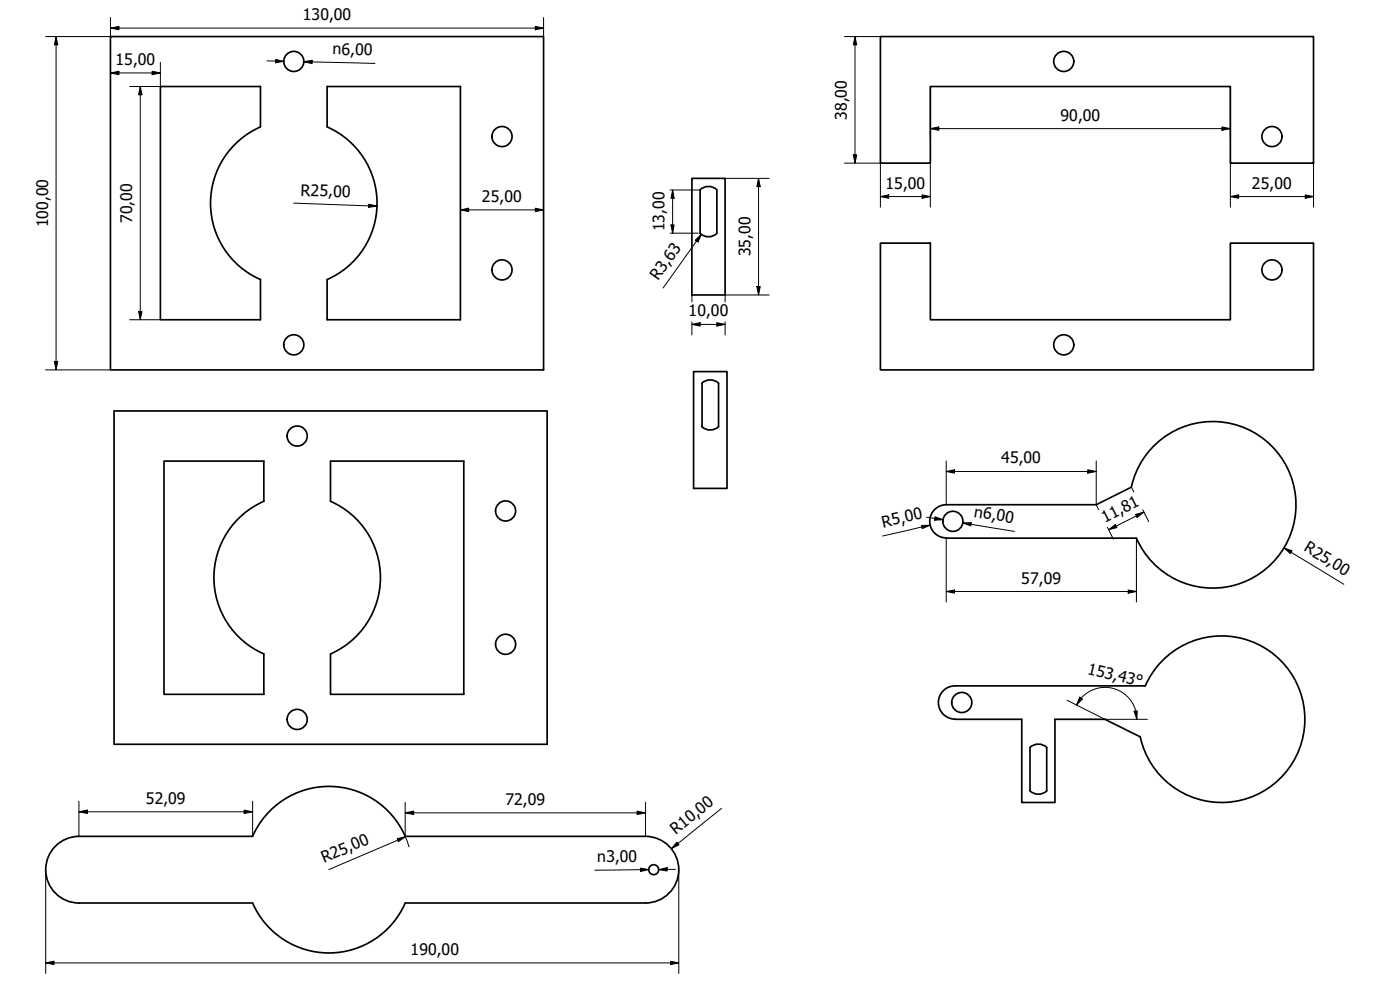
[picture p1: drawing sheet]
<svg xmlns="http://www.w3.org/2000/svg" width="420mm" height="297mm" viewBox="0 0 420 297" stroke-linecap="round" stroke-linejoin="round" font-family="sans-serif">
<!-- layer: Visible (ISO) -->
<g fill="none" stroke="#000" stroke-width=".51">
<path d="M33.1 11h130v100h-130zM264.2 11h130v37.9h-24.9v-22.9h-90.1v22.9h-15zM48.1 26h30.1v12.1a25 25 0 0 0-15 22.9 25 25 0 0 0 15 22.9v12h-30.1zM98.2 38v-12h40v69.9h-40v-12a25 25 0 0 0 15-22.9 25 25 0 0 0-15-22.9M207.6 53.5h10v35h-10zM210.1 56.9a3.7 3.7 0 0 1 5 0M210.1 57v13M215.1 57v13M210.1 70a3.7 3.7 0 0 0 5 0M264.2 72.9h15v23h90.1v-23h24.9v38.1h-130zM208.2 111.5h10v35h-10zM210.6 115a3.7 3.7 0 0 1 5.1 0"/>
<path d="M210.7 115v13M215.6 115l.1 13a3.7 3.7 0 0 1-5.1 0M34.2 123.3h130v100h-130zM284 161.4a5 5 0 0 1-5-5 5 5 0 0 1 5-5h45l10.5-5.2a25 25 0 0 1 37-16.3 25 25 0 0 1 4.1 40.2 25 25 0 0 1-39.6-8.6h-57M79.2 196.2a25 25 0 0 1-15-22.9 25 25 0 0 1 15-22.9v-12h-30v69.9h30v-12M99.2 196.2a25 25 0 0 0 15-22.9 25 25 0 0 0-15-22.9v-12h40v69.9h-40v-12M286.6 215.8a5 5 0 0 1-5-5 5 5 0 0 1 5-5h57.1a25 25 0 0 1 39.5-8.7 25 25 0 0 1-4 40.3 25 25 0 0 1-37-16.3M286.6 215.8h20v25h10v-25h15l10.6 5.3M309.1 224.3a3.7 3.7 0 0 1 5 0M309.1 224.3v13a3.7 3.7 0 0 0 5 0v-13M75.8 250.9a25 25 0 0 1 22.9-14.9 25 25 0 0 1 22.9 14.9h72.1a10 10 0 0 1 10 10 10 10 0 0 1-10 10h-72.1a25 25 0 0 1-22.9 15 25 25 0 0 1-22.9-15M75.8 250.9h-52.1a10 10 0 0 0-10 10 10 10 0 0 0 10 10h52.1"/>
<circle cx="88.2" cy="18.4" r="3"/>
<circle cx="319.2" cy="18.4" r="3"/>
<circle cx="150.7" cy="41" r="3"/>
<circle cx="381.7" cy="41" r="3"/>
<circle cx="150.7" cy="81" r="3"/>
<circle cx="381.7" cy="81" r="3"/>
<circle cx="88.2" cy="103.5" r="3"/>
<circle cx="319.2" cy="103.5" r="3"/>
<circle cx="89.2" cy="130.8" r="3"/>
<circle cx="151.7" cy="153.3" r="3"/>
<circle cx="286" cy="156.4" r="3"/>
<circle cx="151.7" cy="193.3" r="3"/>
<circle cx="89.2" cy="215.9" r="3"/>
<circle cx="288.6" cy="210.8" r="3"/>
<circle cx="196.2" cy="260.9" r="1.49"/>
</g>
<!-- layer: Cota (ISO) -->
<g fill="none" stroke="#000" stroke-width=".3">
<path d="M16.8 11l.5 2.4h-1zM16.8 11v100M33.1 8.4l2.6-.5v1zM33.1 5.3v5.7h-19.4M33.1 8.4h130M48.1 18.7v7.3h-9.2M80.1 18.3l5.1 .1M82.7 17.8l2.5 .6-2.5 .4zM91.2 18.5l2.5-.4v1zM93.7 18.6l-2.5-.1 21.3 .5M160.7 7.9l2.4 .5-2.4 .5zM163.1 5.3v5.7"/>
<path d="M253.4 11h10.8M256.6 11l.5 2.4h-1zM256.6 11v37.9M33.1 21.9l2.6-.5v1zM33.1 21.9h15M42.1 26l.5 2.4h-1zM42.1 26v69.9M45.7 21.4l2.4 .5-2.4 .5zM279.2 38.6l2.5-.5v1zM279.2 26v15.8M279.2 38.6h90.1M366.7 38.1l2.6 .5-2.6 .5z"/>
<path d="M369.3 26v15.8M201.1 57h9M201.9 57l.4 2.5h-.9zM201.9 57v13M217.6 53.5h13.2M227.6 53.5l.6 2.5h-1.1zM227.6 53.5v35M253.4 48.9h10.8v13.3M256.1 46.5h1l-.5 2.4zM264.2 59l2.5-.5v1zM264.2 59h15M276.7 58.5l2.5 .5-2.5 .5z"/>
<path d="M279.2 48.9v13.3M369.3 59l2.4-.5v1zM369.3 59h24.9M369.3 48.9v13.3M391.7 58.5l2.5 .5-2.5 .5zM394.2 48.9v13.3M88.1 60.9l25.1 .9M110.7 61.3l2.5 .5-2.6 .4zM138.2 63l2.5-.5v1zM138.2 63h24.9M160.7 62.5l2.4 .5-2.4 .5zM201.1 70h8.4"/>
<path d="M201.4 67.5h.9l-.4 2.5zM208.7 72.1l1.8-1.8-1 2.3zM209.9 70h.2M210.5 70.3l-11.5 16.1M38.9 95.9h9.2M41.6 93.5h1l-.5 2.4zM207.6 97.3l2.5-.5v1zM207.6 97.3h10M207.6 88.5v2.1M207.6 96.6v3.9M215.1 96.8l2.5 .5-2.5 .5zM217.6 96.6v3.9"/>
<path d="M227.1 86h1.1l-.6 2.5zM230.8 88.5h-13.2v2.1M13.7 111h19.4M16.3 108.4h1l-.5 2.6zM284 138.3v13.1M329 138.3v13.1l.7 1.5M276.5 157.7l2.6-.1-2.3 1zM278.1 155.2l4.9 .7M279.1 157.6l-14.2 3.2M280.6 155.1l2.4 .8-2.5 .2zM284 141.5l2.4-.5v1zM284 141.5h45"/>
<path d="M288.9 156.9l2.6-.1-.2 1zM291.4 157.3l-2.5-.4 15.5 2.5M326.5 141l2.5 .5-2.5 .5zM332.4 158.2l1.7 3.6M332.7 158.9l2-1.5 .5 .9zM339.5 146.2l.8 1.4M340.8 154.4l2.5-.7-2.1 1.5zM343 153l1.7 3.5M343.3 153.7l-10.6 5.2M284 177.5l2.4-.5v1zM284 177.5h57.1M284 161.5v19.1"/>
<path d="M338.6 177l2.5 .5-2.5 .5zM341.1 161.5v19.1M385.4 164.4l2.3 .9-.5 .8zM385.4 164.4l17.9 10.9M320.2 210.1l11.4 5.7h12.8M323.1 211.5a9.6 9.6 0 0 1 9.5-5.2 9.6 9.6 0 0 1 8.3 7M324 209.2l.9 .5-1.8 1.8zM340.4 213.4l.9-.1-.1 2.5zM340.9 213.3l.3 2.5M23.7 243.6l2.5-.5v1zM23.7 243.6h52.1M23.7 240.4v10.5"/>
<path d="M73.3 243.1l2.5 .5-2.5 .5zM75.8 240.4v10.5M119.2 251.6l2.5-.5-2.1 1.4zM121.6 240.7v10.2l1.1 3.2M121.6 243.9l2.5-.5v1zM121.6 243.9h72.1M121.7 251.1l-23 9.8M191.2 243.4l2.5 .5-2.5 .5zM193.7 240.7v10.2M203.1 252.7l.7 .8-2.3 1.1zM216.5 242.6l-15 12M13.7 260.9v31.2"/>
<path d="M192.2 260.5l2.5 .4-2.5 .6zM192.2 261l2.5-.1-16.2 .2M197.7 260.9l2.5-.6v1.1zM202.7 260.8l-5 .1M203.7 260.9v31.2M13.7 288.9l2.5-.5v1zM13.7 288.9h190M201.2 288.4l2.5 .5-2.5 .5z"/>
</g>
<g fill="#000">
<path d="M16.8 11l.5 2.4h-1z" fill-rule="evenodd"/>
<path d="M33.1 8.4l2.6-.5v1z" fill-rule="evenodd"/>
<path d="M82.7 17.8l2.5 .6-2.5 .4z" fill-rule="evenodd"/>
<path d="M91.2 18.5l2.5-.4v1z" fill-rule="evenodd"/>
<path d="M160.7 7.9l2.4 .5-2.4 .5z" fill-rule="evenodd"/>
<path d="M256.6 11l.5 2.4h-1z" fill-rule="evenodd"/>
<path d="M33.1 21.9l2.6-.5v1z" fill-rule="evenodd"/>
<path d="M42.1 26l.5 2.4h-1z" fill-rule="evenodd"/>
<path d="M45.7 21.4l2.4 .5-2.4 .5z" fill-rule="evenodd"/>
<path d="M279.2 38.6l2.5-.5v1z" fill-rule="evenodd"/>
<path d="M366.7 38.1l2.6 .5-2.6 .5z" fill-rule="evenodd"/>
<path d="M201.9 57l.4 2.5h-.9z" fill-rule="evenodd"/>
<path d="M227.6 53.5l.6 2.5h-1.1z" fill-rule="evenodd"/>
<path d="M256.1 46.5h1l-.5 2.4z" fill-rule="evenodd"/>
<path d="M264.2 59l2.5-.5v1z" fill-rule="evenodd"/>
<path d="M276.7 58.5l2.5 .5-2.5 .5z" fill-rule="evenodd"/>
<path d="M369.3 59l2.4-.5v1z" fill-rule="evenodd"/>
<path d="M391.7 58.5l2.5 .5-2.5 .5z" fill-rule="evenodd"/>
<path d="M110.7 61.3l2.5 .5-2.6 .4z" fill-rule="evenodd"/>
<path d="M138.2 63l2.5-.5v1z" fill-rule="evenodd"/>
<path d="M160.7 62.5l2.4 .5-2.4 .5z" fill-rule="evenodd"/>
<path d="M201.4 67.5h.9l-.4 2.5z" fill-rule="evenodd"/>
<path d="M208.7 72.1l1.8-1.8-1 2.3z" fill-rule="evenodd"/>
<path d="M41.6 93.5h1l-.5 2.4z" fill-rule="evenodd"/>
<path d="M207.6 97.3l2.5-.5v1z" fill-rule="evenodd"/>
<path d="M215.1 96.8l2.5 .5-2.5 .5z" fill-rule="evenodd"/>
<path d="M227.1 86h1.1l-.6 2.5z" fill-rule="evenodd"/>
<path d="M16.3 108.4h1l-.5 2.6z" fill-rule="evenodd"/>
<path d="M276.5 157.7l2.6-.1-2.3 1z" fill-rule="evenodd"/>
<path d="M280.6 155.1l2.4 .8-2.5 .2z" fill-rule="evenodd"/>
<path d="M284 141.5l2.4-.5v1z" fill-rule="evenodd"/>
<path d="M288.9 156.9l2.6-.1-.2 1z" fill-rule="evenodd"/>
<path d="M326.5 141l2.5 .5-2.5 .5z" fill-rule="evenodd"/>
<path d="M332.7 158.9l2-1.5 .5 .9z" fill-rule="evenodd"/>
<path d="M340.8 154.4l2.5-.7-2.1 1.5z" fill-rule="evenodd"/>
<path d="M284 177.5l2.4-.5v1z" fill-rule="evenodd"/>
<path d="M338.6 177l2.5 .5-2.5 .5z" fill-rule="evenodd"/>
<path d="M385.4 164.4l2.3 .9-.5 .8z" fill-rule="evenodd"/>
<path d="M324 209.2l.9 .5-1.8 1.8z" fill-rule="evenodd"/>
<path d="M340.4 213.4l.9-.1-.1 2.5z" fill-rule="evenodd"/>
<path d="M23.7 243.6l2.5-.5v1z" fill-rule="evenodd"/>
<path d="M73.3 243.1l2.5 .5-2.5 .5z" fill-rule="evenodd"/>
<path d="M119.2 251.6l2.5-.5-2.1 1.4z" fill-rule="evenodd"/>
<path d="M121.6 243.9l2.5-.5v1z" fill-rule="evenodd"/>
<path d="M191.2 243.4l2.5 .5-2.5 .5z" fill-rule="evenodd"/>
<path d="M203.1 252.7l.7 .8-2.3 1.1z" fill-rule="evenodd"/>
<path d="M192.2 260.5l2.5 .4-2.5 .6z" fill-rule="evenodd"/>
<path d="M197.7 260.9l2.5-.6v1.1z" fill-rule="evenodd"/>
<path d="M13.7 288.9l2.5-.5v1z" fill-rule="evenodd"/>
<path d="M201.2 288.4l2.5 .5-2.5 .5z" fill-rule="evenodd"/>
</g>
<g font-size="4.8">
<text x="90.9" y="6">130,00</text>
<text x="99.8" y="16.3" transform="rotate(1 99.8 16.3)">n6,00</text>
<text x="34.7" y="19.5">15,00</text>
<text x="254.2" y="35.9" transform="rotate(-90 254.2 35.9)">38,00</text>
<text x="318.3" y="36.2">90,00</text>
<text x="90.2" y="58.7" transform="rotate(2 90.2 58.7)">R25,00</text>
<text x="265.7" y="56.6">15,00</text>
<text x="375.7" y="56.6">25,00</text>
<text x="144.7" y="60.6">25,00</text>
<text x="14.4" y="68.2" transform="rotate(-90 14.4 68.2)">100,00</text>
<text x="39.7" y="66.9" transform="rotate(-90 39.7 66.9)">70,00</text>
<text x="199.5" y="69.5" transform="rotate(-90 199.5 69.5)">13,00</text>
<text x="225.2" y="76.9" transform="rotate(-90 225.2 76.9)">35,00</text>
<text x="197.5" y="84.4" transform="rotate(-54 197.5 84.4)">R3,63</text>
<text x="206.6" y="94.9">10,00</text>
<text x="300.5" y="139.1">45,00</text>
<text x="292.2" y="155" transform="rotate(9 292.2 155)">n6,00</text>
<text x="265" y="158.4" transform="rotate(-13 265 158.4)">R5,00</text>
<text x="331.6" y="156.8" transform="rotate(-27 331.6 156.8)">11,81</text>
<text x="391.1" y="165.1" transform="rotate(31 391.1 165.1)">R25,00</text>
<text x="306.5" y="175.1">57,09</text>
<text x="326.1" y="202.2" transform="rotate(13 326.1 202.2)">153,43°</text>
<text x="43.8" y="241.2">52,09</text>
<text x="151.7" y="241.5">72,09</text>
<text x="202.8" y="250.5" transform="rotate(-39 202.8 250.5)">R10,00</text>
<text x="97.3" y="258.9" transform="rotate(-23 97.3 258.9)">R25,00</text>
<text x="179.3" y="258.7" transform="rotate(-1 179.3 258.7)">n3,00</text>
<text x="123.2" y="286.5">190,00</text>
</g>
</svg>
